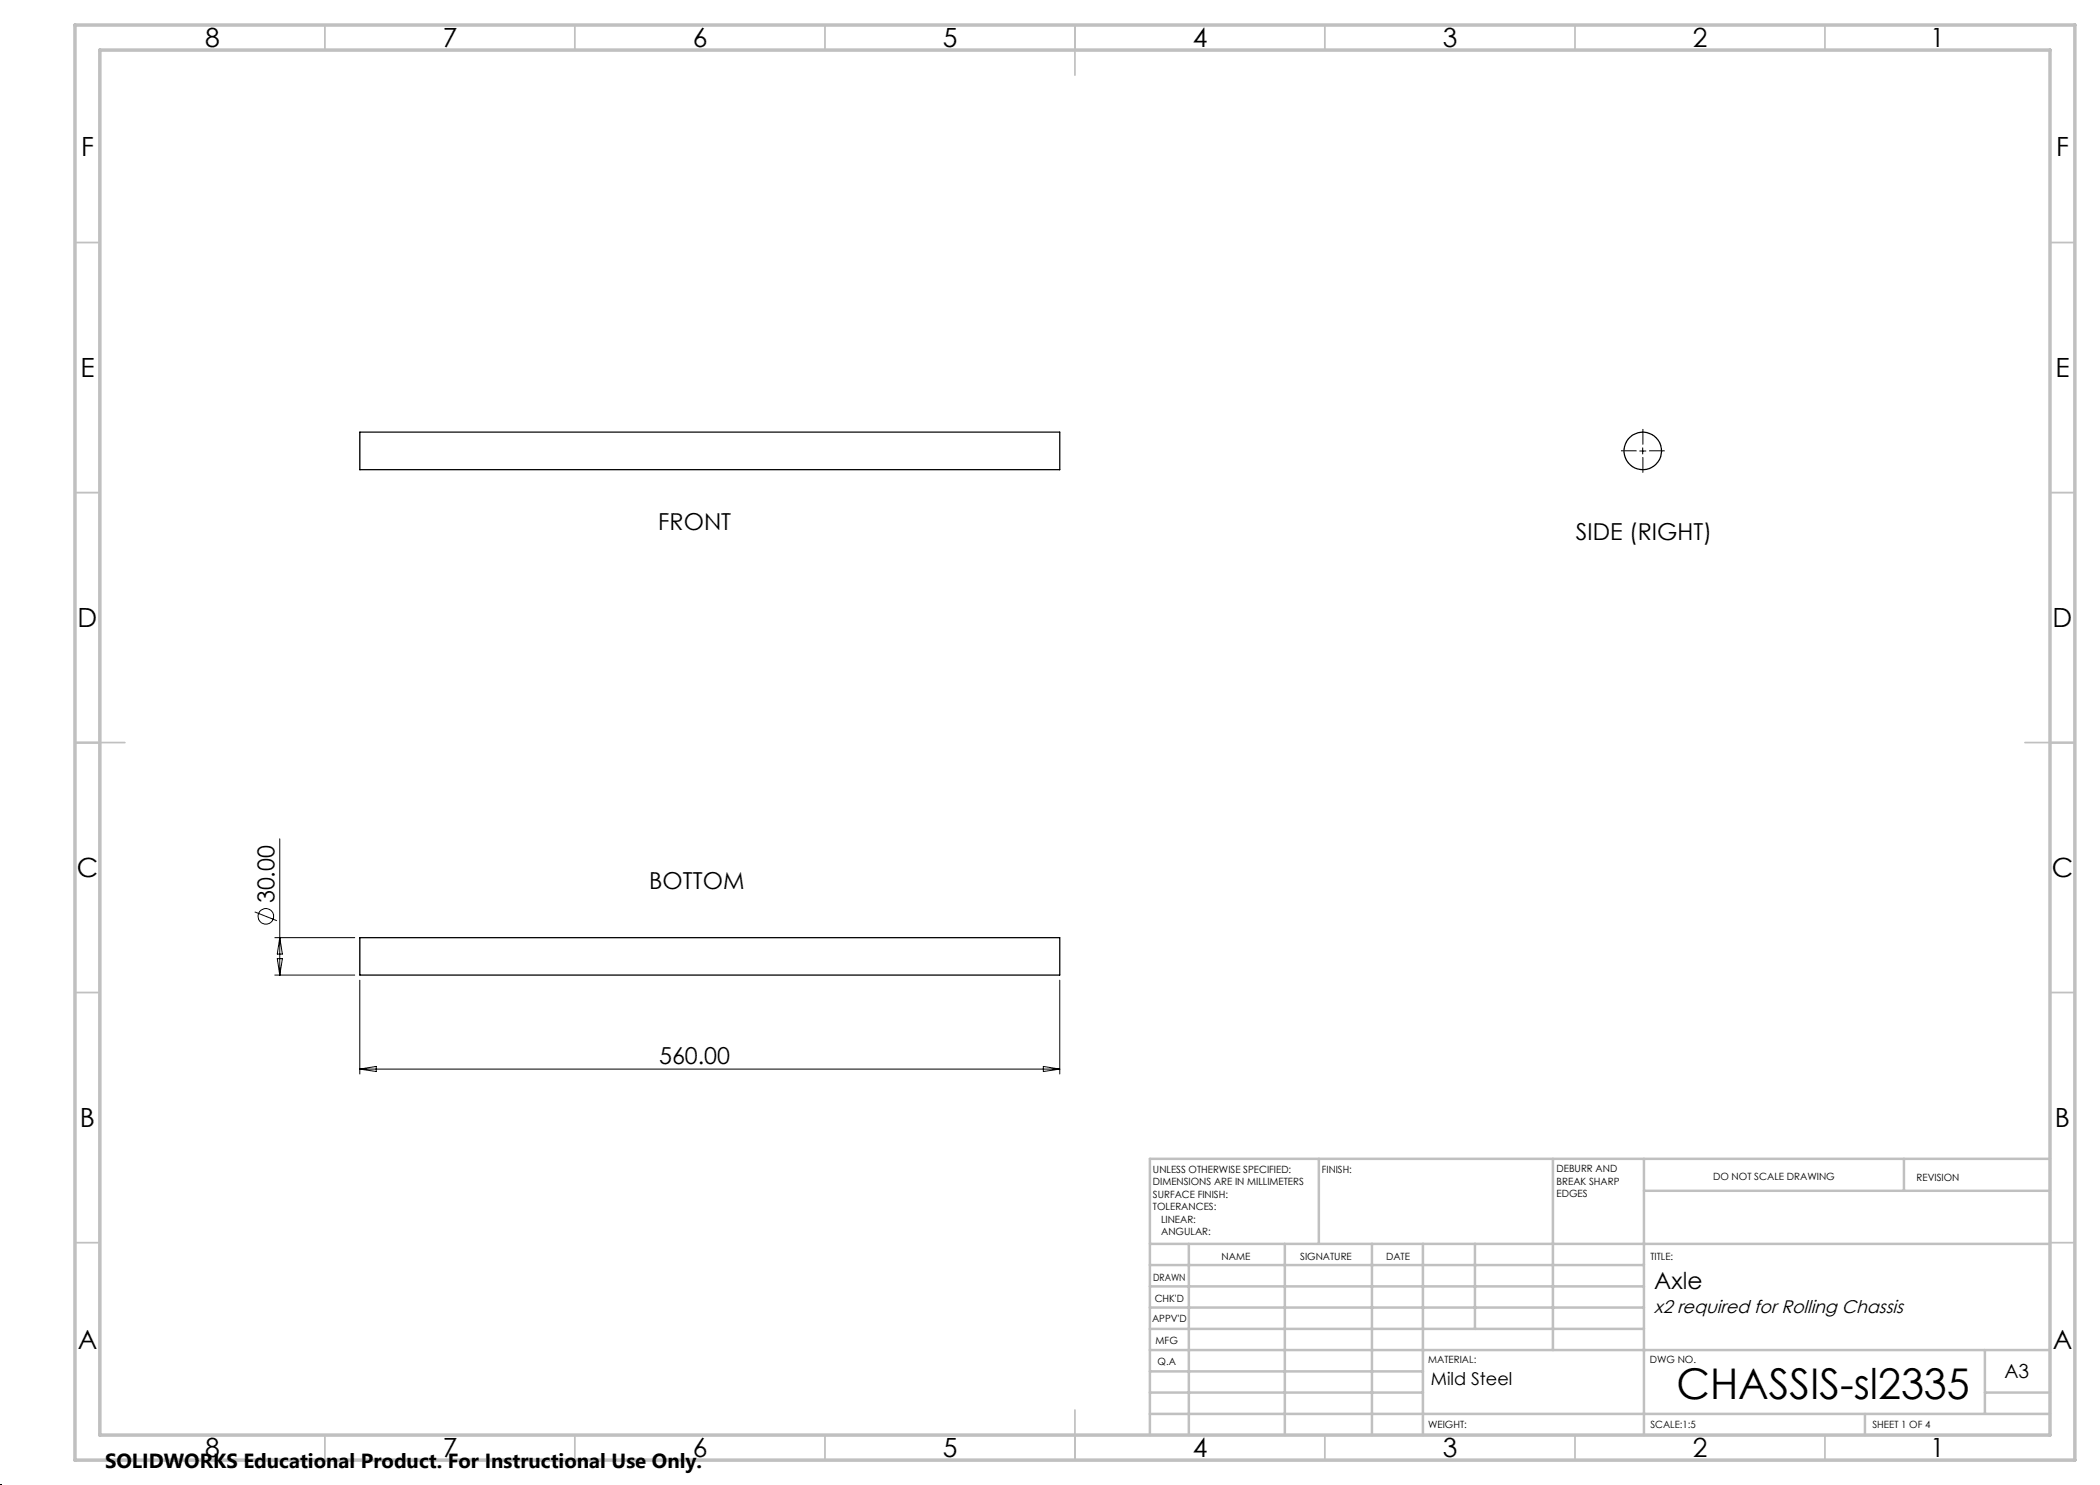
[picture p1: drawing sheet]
<svg xmlns="http://www.w3.org/2000/svg" width="420mm" height="297mm" viewBox="0 0 420 297" stroke-linecap="round" stroke-linejoin="round" font-family="sans-serif">
<g fill="none" stroke="#000" stroke-width=".25">
<path d="M72 86.4h139.9v7.5h-139.9zM72 187.5h139.9v7.5h-139.9z"/>
<circle cx="328.6" cy="90.2" r="3.8"/>
</g>
<g fill="none" stroke="#000" stroke-width=".2">
<path d="M327.9 90.2h1.3M328.5 89.6v1.2M56 167.8v27.2M50.9 182.4l4.5 1.7M55 187.5h15.9M55 195h15.9M55.5 191.7h1l-.5 3.3zM56 187.5l.5 3.3h-1zM72 196v18.8M211.9 196v18.8M72 213.8h139.9M72 213.8l3.2-.5v1z"/>
<path d="M208.7 213.3l3.2 .5-3.2 .5z"/>
<circle cx="53.2" cy="183.3" r="1.56"/>
</g>
<path d="M327.3 90.2h-3.1M328.6 88.9v-3.1M328.6 91.4v3.1M329.8 90.2h3.1" fill="none" stroke="#000" stroke-width=".2" stroke-dasharray="15.2 1.3 1.3 1.3" stroke-linecap="butt"/>
<path d="M0 297h.1" fill="none" stroke="#000" stroke-width=".2" stroke-dasharray="1.3 .6"/>
<g fill="none" stroke="#c0c0c0" stroke-width=".35">
<path d="M65 5v5M115 5v5M165 5v5M215 5v10M265 5v5M315 5v5M365 5v5M15 48.5h5M410 48.5h5M15 98.5h5M410 98.5h5M15 148.5h10"/>
<path d="M405 148.5h10M15 198.5h5M410 198.5h5M15 248.5h5M410 248.5h5M65 287v5M115 287v5M165 287v5M215 282v10M265 287v5M315 287v5M365 287v5"/>
</g>
<g fill="none" stroke="#c0c0c0" stroke-width=".5">
<path d="M263.8 231.8v17M310.6 231.8v38.2M328.8 231.8v55.2M328.8 238.2h81.2M380.8 231.8v6.4M410 231.8h-180v55.2M230 248.8h180M230 257.3h98.8M230 253h98.8M237.8 248.8v38.2M257 248.8v38.2M274.4 248.8v38.2"/>
<path d="M284.6 248.8v38.2M295 248.8v17M230 265.8h98.8M230 261.5h98.8M230 278.5h54.6M230 274.3h54.6M230 270h180M397 278.5h13M397 270v12.8M230 282.8h180M373 282.8v4.2"/>
</g>
<path d="M15 5h400v287h-400zM20 10h390v277h-390z" fill="none" stroke="#c0c0c0" stroke-width=".7"/>
<text font-size="8.5" x="335.3" y="279.7">CHASSIS-sl2335</text>
<g font-size="5.3">
<text x="41" y="9.5">8</text>
<text x="88.5" y="9.5">7</text>
<text x="138.5" y="9.5">6</text>
<text x="188.5" y="9.5">5</text>
<text x="238.5" y="9.5">4</text>
<text x="288.5" y="9.5">3</text>
<text x="338.5" y="9.5">2</text>
<text x="386" y="9.5">1</text>
<text x="16.2" y="31.2">F</text>
<text x="411.2" y="31.2">F</text>
<text x="16.1" y="75.5">E</text>
<text x="411.1" y="75.5">E</text>
<text x="15.5" y="125.5">D</text>
<text x="410.5" y="125.5">D</text>
<text x="15.4" y="175.5">C</text>
<text x="410.4" y="175.5">C</text>
<text x="16" y="225.5">B</text>
<text x="411" y="225.5">B</text>
<text x="15.5" y="269.7">A</text>
<text x="410.5" y="269.7">A</text>
<text x="41" y="291.5">8</text>
<text x="88.5" y="291.5">7</text>
<text x="138.5" y="291.5">6</text>
<text x="188.5" y="291.5">5</text>
<text x="238.5" y="291.5">4</text>
<text x="288.5" y="291.5">3</text>
<text x="338.5" y="291.5">2</text>
<text x="386" y="291.5">1</text>
</g>
<g font-size="4.7">
<text x="131.7" y="106">FRONT</text>
<text x="315.2" y="108">SIDE (RIGHT)</text>
<text x="129.9" y="177.8">BOTTOM</text>
<text x="54.9" y="180.7" transform="rotate(-90 54.9 180.7)">30.00</text>
<text x="131.8" y="212.8">560.00</text>
<text x="330.8" y="257.7">Axle</text>
</g>
<text font-size="4.1" x="21" y="293.7">SOLIDWORKS Educational Product. For Instructional Use Only.</text>
<text font-size="3.9" x="400.9" y="275.5">A3</text>
<text font-size="3.7" x="330.8" y="262.5">x2 required for Rolling Chassis</text>
<text font-size="3.5" x="286.2" y="277.1">Mild Steel</text>
<g font-size="2">
<text x="230.6" y="234.6">UNLESS OTHERWISE SPECIFIED:</text>
<text x="230.6" y="237.1">DIMENSIONS ARE IN MILLIMETERS</text>
<text x="230.6" y="239.6">SURFACE FINISH:</text>
<text x="264.4" y="234.6">FINISH:</text>
<text x="311.3" y="234.5">DEBURR AND</text>
<text x="311.3" y="237">BREAK SHARP</text>
<text x="311.3" y="239.5">EDGES</text>
<text x="342.6" y="236">DO NOT SCALE DRAWING</text>
<text x="383.3" y="236.2">REVISION</text>
<text x="230.6" y="242.1">TOLERANCES:</text>
<text x="232.2" y="244.6">LINEAR:</text>
<text x="232.2" y="247.1">ANGULAR:</text>
<text x="244.3" y="252">NAME</text>
<text x="260" y="251.9">SIGNATURE</text>
<text x="277.2" y="251.9">DATE</text>
<text x="330.1" y="251.9">TITLE:</text>
<text x="230.6" y="256.1">DRAWN</text>
<text x="230.9" y="260.3">CHK'D</text>
<text x="230.4" y="264.4">APPV'D</text>
<text x="231.1" y="268.8">MFG</text>
<text x="231.5" y="273">Q.A</text>
<text x="285.6" y="272.5">MATERIAL:</text>
<text x="330" y="272.5">DWG NO.</text>
<text x="285.6" y="285.5">WEIGHT:</text>
<text x="330.1" y="285.6">SCALE:1:5</text>
<text x="374.5" y="285.6">SHEET 1 OF 4</text>
</g>
</svg>
